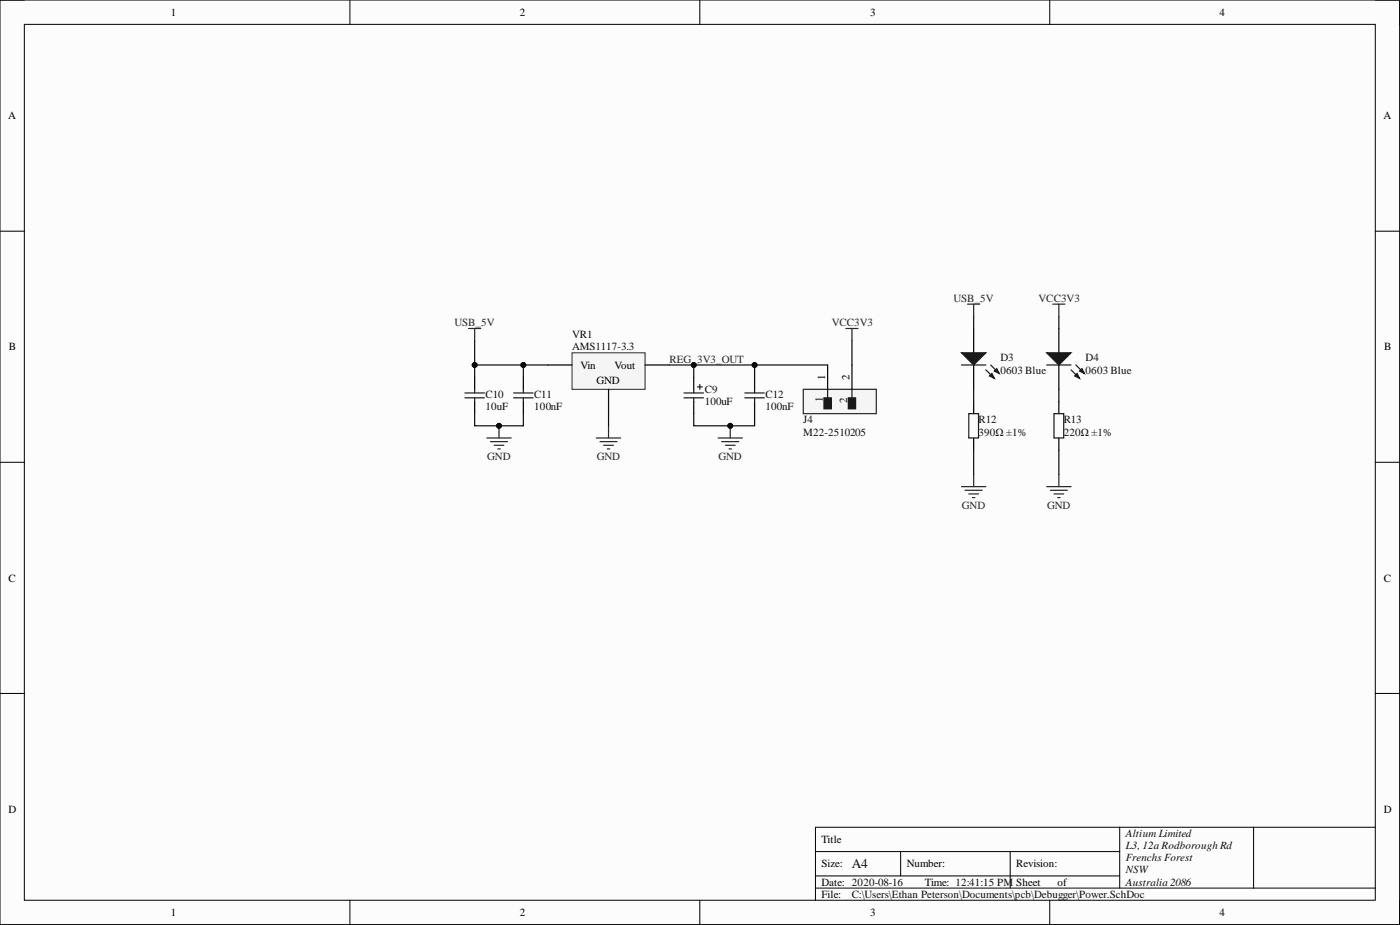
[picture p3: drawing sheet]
<svg xmlns="http://www.w3.org/2000/svg" width="292mm" height="193mm" viewBox="0 0 292 193" stroke-linecap="round" stroke-linejoin="round" font-family="sans-serif">
<path d="M0 0h292v192.9h-292z" fill-rule="evenodd" fill="#fcfcfc"/>
<path d="M0 0h292v192.9h-292z" fill="none" stroke="#000" stroke-width=".21"/>
<path d="M5.1 5.1h281.8v182.7h-281.8z" fill-rule="evenodd" fill="#fcfcfc"/>
<g fill="none" stroke="#000" stroke-width=".21">
<path d="M0 0h5.1M5.1 5.1h281.8v182.7h-281.8zM73 0v5.1M146 0v5.1M219 0v5.1M286.9 0h5.1v5.1M0 48.2h5.1M286.9 48.2h5.1M0 96.4h5.1M286.9 96.4h5.1M0 144.7h5.1M286.9 144.7h5.1"/>
<path d="M170.1 177.7h63.5M187.9 177.7v5M210.8 177.7v7.6M233.6 172.6v12.7M261.6 172.6v12.7M286.9 172.6h-116.8v15.2M73 187.8v5.1M146 187.8v5.1M170.1 185.3h116.8M170.1 182.7h63.5M219 187.8v5.1M292 187.8v5.1"/>
</g>
<path d="M119.3 73.6h15.3v7.6h-15.3z" fill-rule="evenodd" fill="#f5f5f5"/>
<path d="M119.3 73.6h15.3v7.6h-15.3z" fill="none" stroke="#262626" stroke-width=".21"/>
<path d="M99 78.7v2.5M109.2 78.7v2.5M114.3 76.1h5M134.6 76.1h5.1M144.7 78.7v2.5M99 83.8v2.5M109.2 83.8v2.5M127 81.2v5.1M144.7 83.8v2.5" fill="none" stroke="#000" stroke-width=".25"/>
<g fill="none" stroke="#1c1c1c" stroke-width=".25">
<path d="M97 82h4.1M97 83h4.1M99 81.2v.8M99 83v.8M107.2 82h4M107.2 83h4M109.2 81.2v.8M109.2 83v.8M142.7 82h4.1M142.7 83h4.1M144.7 81.2v.8M144.7 83v.8"/>
<path d="M145.5 80.7h1M146 80.2v1"/>
</g>
<path d="M97.8 68.5h2.5M99 68.5v2.6M124.4 91.4h5.1M125.2 92.1h3.5M126 92.9h2M126.7 93.7h.5M127 88.8v2.6M149.8 91.4h5.1M150.6 92.1h3.5M151.3 92.9h2.1M152.1 93.7h.5M152.4 88.8v2.6" fill="none" stroke="#262626" stroke-width=".25"/>
<circle cx="152.4" cy="88.8" r=".51" fill="#0e0e0e"/>
<circle cx="152.4" cy="88.8" r=".51" fill="none" stroke="#0e0e0e" stroke-width=".21"/>
<path d="M101.6 91.4h5.1M102.3 92.1h3.6M103.1 92.9h2M103.9 93.7h.5M104.1 88.8v2.6" fill="none" stroke="#262626" stroke-width=".25"/>
<circle cx="104.1" cy="88.8" r=".51" fill="#0e0e0e"/>
<circle cx="104.1" cy="88.8" r=".51" fill="none" stroke="#0e0e0e" stroke-width=".21"/>
<path d="M201.9 63.5h2.5M203.1 63.5v2.5M219.7 63.5h2.5M220.9 63.5v2.5" fill="none" stroke="#262626" stroke-width=".25"/>
<path d="M203.1 68.5v5.1M203.1 76.1v5.1" fill="none" stroke="#000" stroke-width=".25"/>
<path d="M200.6 73.6h5.1l-2.6 2.5z" fill="#1c1c1c"/>
<path d="M200.6 73.6h5.1l-2.6 2.5zM205.7 77.2l1.8 1.7M206.7 76.1l1.8 1.8" fill="none" stroke="#1c1c1c" stroke-width=".25"/>
<path d="M206.4 78.4l.6-.5 .5 1z" fill="#1c1c1c"/>
<path d="M206.4 78.4l.6-.5 .5 1z" fill="none" stroke="#1c1c1c" stroke-width=".25"/>
<path d="M207.5 77.4l.5-.5 .5 1z" fill="#1c1c1c"/>
<path d="M200.6 76.1h5.1M207.5 77.4l.5-.5 .5 1z" fill="none" stroke="#1c1c1c" stroke-width=".25"/>
<path d="M220.9 68.5v5.1M220.9 76.1v5.1" fill="none" stroke="#000" stroke-width=".25"/>
<path d="M218.4 73.6h5.1l-2.6 2.5z" fill="#1c1c1c"/>
<path d="M218.4 73.6h5.1l-2.6 2.5zM223.5 77.2l1.7 1.7M224.5 76.1l1.8 1.8" fill="none" stroke="#1c1c1c" stroke-width=".25"/>
<path d="M224.2 78.4l.5-.5 .5 1z" fill="#1c1c1c"/>
<path d="M224.2 78.4l.5-.5 .5 1z" fill="none" stroke="#1c1c1c" stroke-width=".25"/>
<path d="M225.2 77.4l.5-.5 .6 1z" fill="#1c1c1c"/>
<path d="M218.4 76.1h5.1M225.2 77.4l.5-.5 .6 1zM202.1 86.3h2.1v5.1h-2.1zM219.9 86.3h2v5.1h-2z" fill="none" stroke="#1c1c1c" stroke-width=".25"/>
<path d="M203.1 83.8v2.5M203.1 91.4v2.5M220.9 83.8v2.5M220.9 91.4v2.5" fill="none" stroke="#000" stroke-width=".25"/>
<path d="M176.5 68.5h2.5M177.8 68.5v2.6M203.1 99v2.5M220.9 99v2.5M200.6 101.5h5.1M201.4 102.3h3.5M202.1 103h2.1M202.9 103.8h.5M218.4 101.5h5.1M219.1 102.3h3.6M219.9 103h2M220.7 103.8h.5" fill="none" stroke="#262626" stroke-width=".25"/>
<path d="M167.6 81.2h15.2v5.1h-15.2z" fill-rule="evenodd" fill="#f5f5f5"/>
<path d="M167.6 81.2h15.2v5.1h-15.2z" fill="none" stroke="#262626" stroke-width=".25"/>
<path d="M171.9 83h1.5v2.3h-1.5z" fill-rule="evenodd" fill="#1c1c1c"/>
<path d="M171.9 83h1.5v2.3h-1.5zM172.7 81.2v1.8" fill="none" stroke="#1c1c1c" stroke-width=".25"/>
<path d="M177 83h1.5v2.3h-1.5z" fill-rule="evenodd" fill="#1c1c1c"/>
<path d="M155.4 82h4.1M155.4 83h4.1M157.4 81.2v.8M157.4 83v.8M177 83h1.5v2.3h-1.5zM177.8 81.2v1.8" fill="none" stroke="#1c1c1c" stroke-width=".25"/>
<path d="M157.4 78.7v2.5M172.7 76.1v5.1M177.8 76.1v5.1M157.4 83.8v2.5" fill="none" stroke="#000" stroke-width=".25"/>
<path d="M177.8 71.1v5M99 86.3v2.5h10.2v-2.5" fill="none" stroke="#0e0e0e" stroke-width=".25"/>
<circle cx="104.1" cy="88.8" r=".51" fill="#0e0e0e"/>
<circle cx="104.1" cy="88.8" r=".51" fill="none" stroke="#0e0e0e" stroke-width=".21"/>
<path d="M99 76.1h15.3" fill="none" stroke="#0e0e0e" stroke-width=".25"/>
<circle cx="99" cy="76.1" r=".51" fill="#0e0e0e"/>
<circle cx="99" cy="76.1" r=".51" fill="none" stroke="#0e0e0e" stroke-width=".21"/>
<circle cx="109.2" cy="76.1" r=".51" fill="#0e0e0e"/>
<circle cx="109.2" cy="76.1" r=".51" fill="none" stroke="#0e0e0e" stroke-width=".21"/>
<path d="M139.7 76.1h5v2.6" fill="none" stroke="#0e0e0e" stroke-width=".25"/>
<circle cx="144.7" cy="76.1" r=".51" fill="#0e0e0e"/>
<circle cx="144.7" cy="76.1" r=".51" fill="none" stroke="#0e0e0e" stroke-width=".21"/>
<path d="M144.7 86.3v2.5h12.7v-2.5" fill="none" stroke="#0e0e0e" stroke-width=".25"/>
<circle cx="152.4" cy="88.8" r=".51" fill="#0e0e0e"/>
<circle cx="152.4" cy="88.8" r=".51" fill="none" stroke="#0e0e0e" stroke-width=".21"/>
<path d="M144.7 76.1h12.7v2.6" fill="none" stroke="#0e0e0e" stroke-width=".25"/>
<circle cx="144.7" cy="76.1" r=".51" fill="#0e0e0e"/>
<circle cx="144.7" cy="76.1" r=".51" fill="none" stroke="#0e0e0e" stroke-width=".21"/>
<circle cx="157.4" cy="76.1" r=".51" fill="#0e0e0e"/>
<circle cx="157.4" cy="76.1" r=".51" fill="none" stroke="#0e0e0e" stroke-width=".21"/>
<path d="M157.4 76.1h15.3" fill="none" stroke="#0e0e0e" stroke-width=".25"/>
<circle cx="157.4" cy="76.1" r=".51" fill="#0e0e0e"/>
<circle cx="157.4" cy="76.1" r=".51" fill="none" stroke="#0e0e0e" stroke-width=".21"/>
<path d="M99 71.1v7.6" fill="none" stroke="#0e0e0e" stroke-width=".25"/>
<circle cx="99" cy="76.1" r=".51" fill="#0e0e0e"/>
<circle cx="99" cy="76.1" r=".51" fill="none" stroke="#0e0e0e" stroke-width=".21"/>
<path d="M109.2 76.1v2.6" fill="none" stroke="#0e0e0e" stroke-width=".25"/>
<circle cx="109.2" cy="76.1" r=".51" fill="#0e0e0e"/>
<circle cx="109.2" cy="76.1" r=".51" fill="none" stroke="#0e0e0e" stroke-width=".21"/>
<path d="M203.1 66v2.5M220.9 66v2.5M127 86.3v2.5M203.1 81.2v2.6M203.1 93.9v5.1M220.9 81.2v2.6M220.9 93.9v5.1" fill="none" stroke="#0e0e0e" stroke-width=".25"/>
<text font-size="2.8" fill="#0e0e0e" x="177.8" y="181.1">A4</text>
<g font-size="2.3">
<text x="35.6" y="3.3">1</text>
<text x="108.4" y="3.3">2</text>
<text x="181.6" y="3.3">3</text>
<text x="254.4" y="3.3">4</text>
<text x="1.7" y="24.9">A</text>
<text x="288.6" y="24.9">A</text>
<text x="1.9" y="73.1">B</text>
<text x="121.1" y="76.9">Vin</text>
<text x="128.2" y="76.9">Vout</text>
<text x="288.8" y="73.1">B</text>
<text x="124.4" y="80.2">GND</text>
<text x="172.2" y="79.2" transform="rotate(-90 172.2 79.2)">1</text>
<text x="177.2" y="79.2" transform="rotate(-90 177.2 79.2)">2</text>
<text x="1.8" y="121.3">C</text>
<text x="288.7" y="121.3">C</text>
<text x="1.8" y="169.5">D</text>
<text x="288.7" y="169.5">D</text>
<text x="171.4" y="175.9">Title</text>
<text x="171.4" y="181">Size:</text>
<text x="171.4" y="184.8">Date: 2020-08-16</text>
<text x="189.2" y="181">Number:</text>
<text x="193" y="184.8">Time: 12:41:15 PM</text>
<text x="212" y="181">Revision:</text>
<text x="212" y="184.8">Sheet</text>
<text x="220.7" y="184.8">of</text>
<text x="35.6" y="191.1">1</text>
<text x="108.4" y="191.1">2</text>
<text x="171.4" y="187.3">File:</text>
<text x="181.6" y="191.1">3</text>
<text x="254.4" y="191.1">4</text>
</g>
<g font-size="2.3" fill="#262626">
<text x="198.9" y="62.9">USB_5V</text>
<text x="216.7" y="62.9">VCC3V3</text>
<text x="94.8" y="68">USB_5V</text>
<text x="173.5" y="68">VCC3V3</text>
<text x="139.7" y="75.6">REG_3V3_OUT</text>
<text x="101.7" y="95.9">GND</text>
<text x="124.5" y="95.9">GND</text>
<text x="149.9" y="95.9">GND</text>
<text x="200.7" y="106.1">GND</text>
<text x="218.5" y="106.1">GND</text>
</g>
<g font-size="2.3" fill="#0e0e0e">
<text x="119.3" y="70.6">VR1</text>
<text x="119.3" y="73.1">AMS1117-3.3</text>
<text x="208.7" y="75.4">D3</text>
<text x="208.7" y="77.9">0603 Blue</text>
<text x="226.5" y="75.4">D4</text>
<text x="226.5" y="77.9">0603 Blue</text>
<text x="101.3" y="83">C10</text>
<text x="111.5" y="83">C11</text>
<text x="147" y="82">C9</text>
<text x="159.7" y="83">C12</text>
<text x="171.7" y="83.8" transform="rotate(-90 171.7 83.8)">1</text>
<text x="101.3" y="85.5">10uF</text>
<text x="111.5" y="85.5">100nF</text>
<text x="147" y="84.5">100uF</text>
<text x="159.7" y="85.5">100nF</text>
<text x="167.6" y="88.3">J4</text>
<text x="176.7" y="84" transform="rotate(-90 176.7 84)">2</text>
<text x="204.2" y="88.3">R12</text>
<text x="221.9" y="88.3">R13</text>
<text x="167.6" y="90.9">M22-2510205</text>
<text x="204.2" y="90.9">390Ω ±1%</text>
<text x="221.9" y="90.9">220Ω ±1%</text>
<text x="234.9" y="174.6">Altium Limited</text>
<text x="234.9" y="177.1">L3, 12a Rodborough Rd</text>
<text x="234.9" y="179.7">Frenchs Forest</text>
<text x="234.9" y="182.2">NSW</text>
<text x="234.9" y="184.8">Australia 2086</text>
<text x="177.8" y="187.3">C:\Users\Ethan Peterson\Documents\pcb\Debugger\Power.SchDoc</text>
</g>
</svg>
